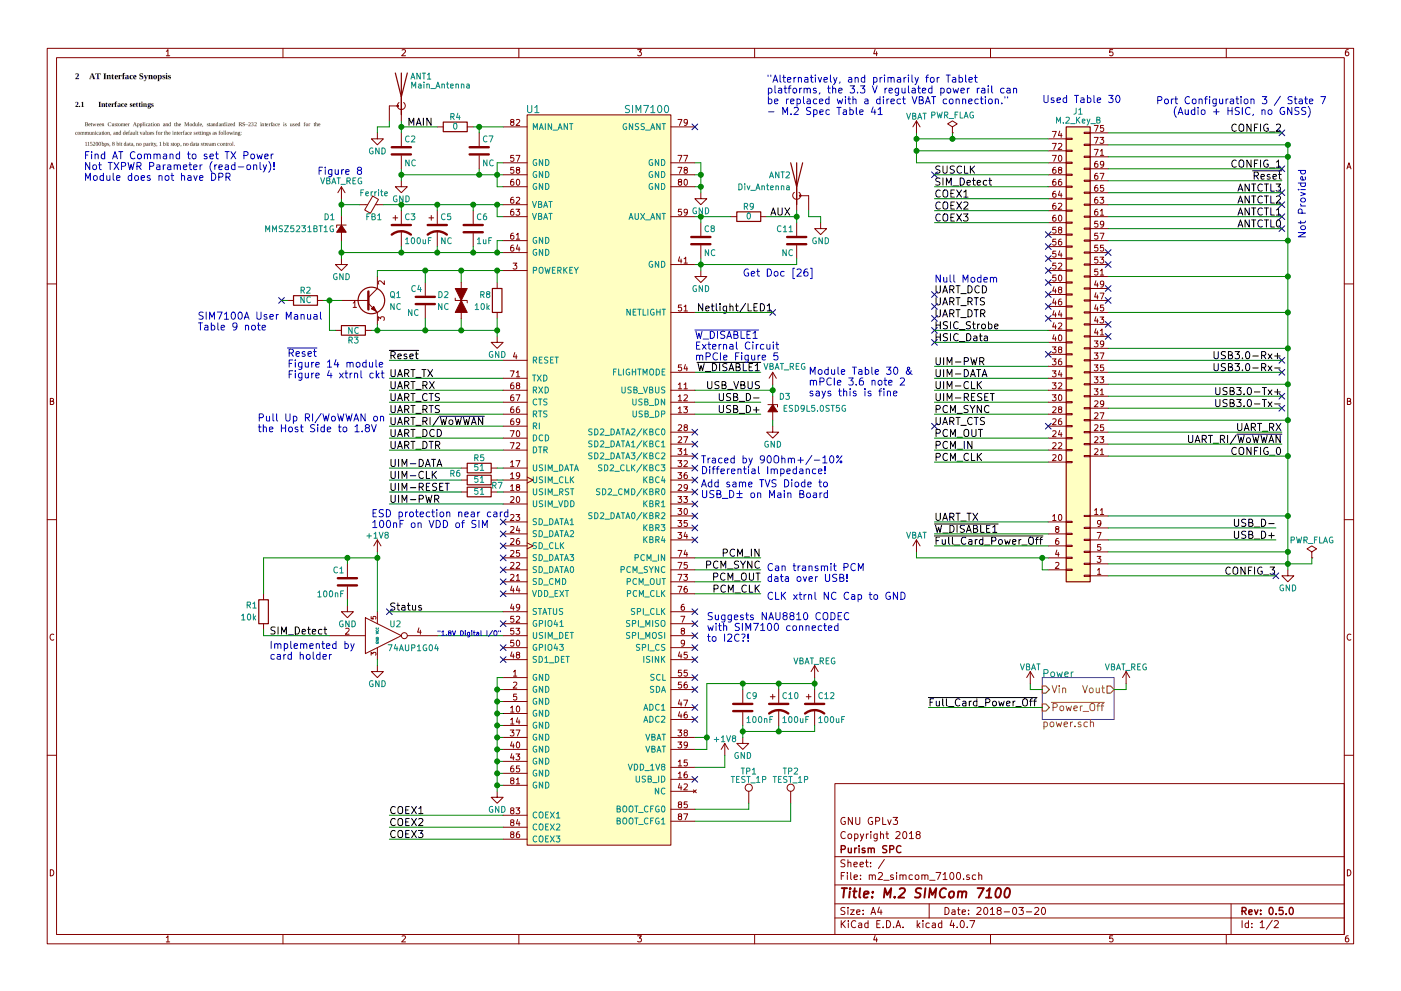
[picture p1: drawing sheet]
EESchema Schematic File Version 2
LIBS:power
LIBS:device
LIBS:switches
LIBS:relays
LIBS:motors
LIBS:transistors
LIBS:conn
LIBS:linear
LIBS:regul
LIBS:74xx
LIBS:cmos4000
LIBS:adc-dac
LIBS:memory
LIBS:xilinx
LIBS:microcontrollers
LIBS:dsp
LIBS:microchip
LIBS:analog_switches
LIBS:motorola
LIBS:texas
LIBS:intel
LIBS:audio
LIBS:interface
LIBS:digital-audio
LIBS:philips
LIBS:display
LIBS:cypress
LIBS:siliconi
LIBS:opto
LIBS:atmel
LIBS:contrib
LIBS:valves
LIBS:m2_simcom_7100
LIBS:m2_simcom_7100-cache
EELAYER 25 0
EELAYER END
$Descr A4 11693 8268
encoding utf-8
Sheet 1 2
Title "M.2 SIMCom 7100"
Date "2018-03-20"
Rev "0.5.0"
Comp "Purism SPC"
Comment1 "Copyright 2018"
Comment2 "GNU GPLv3"
Comment3 ""
Comment4 ""
$EndDescr
$Comp
L M.2_Key_B J1
U 1 1
P 9050 3000
F 0 "J1" H 9100 925 50  0000 C CNN
F 1 "M.2_Key_B" H 9100 1000 50  0000 C CNN
F 2 "m2_simcom_7100:M.2_Key_B_Gold_Fingers" H 9050 3000 50  0001 C CNN
F 3 "" H 9050 3000 50  0001 C CNN
	1    9050 3000
	-1   0    0    1   
$EndComp
$Comp
L GND #PWR01
U 1 1
P 10750 4750
F 0 "#PWR01" H 10750 4500 50  0001 C CNN
F 1 "GND" H 10750 4600 50  0000 C CNN
F 2 "" H 10750 4750 50  0001 C CNN
F 3 "" H 10750 4750 50  0001 C CNN
	1    10750 4750
	1    0    0    -1  
$EndComp
Text Label 7800 1450 0    60   ~ 0
SUSCLK
Text Label 7800 1550 0    60   ~ 0
SIM_Detect
Text Label 7800 1650 0    60   ~ 0
COEX1
Text Label 7800 1750 0    60   ~ 0
COEX2
Text Label 7800 1850 0    60   ~ 0
COEX3
NoConn ~ 8750 1950
NoConn ~ 8750 2050
Text Label 7800 2750 0    60   ~ 0
HSIC_Strobe
Text Label 7800 2850 0    60   ~ 0
HSIC_Data
Text Label 7800 3050 0    60   ~ 0
UIM-PWR
Text Label 7800 3150 0    60   ~ 0
UIM-DATA
Text Label 7800 3250 0    60   ~ 0
UIM-CLK
Text Label 7800 3350 0    60   ~ 0
UIM-RESET
Text Label 7800 3450 0    60   ~ 0
PCM_SYNC
Text Label 7800 3650 0    60   ~ 0
PCM_OUT
Text Label 7800 3750 0    60   ~ 0
PCM_IN
Text Label 7800 3850 0    60   ~ 0
PCM_CLK
Text Label 7800 4450 0    60   ~ 0
~W_DISABLE1
Text Label 7800 4550 0    60   ~ 0
~Full_Card_Power_Off
Text Label 10700 1400 2    60   ~ 0
CONFIG_1
Text Label 10700 1500 2    60   ~ 0
~Reset
Text Label 10700 1100 2    60   ~ 0
CONFIG_2
Text Label 10700 1800 2    60   ~ 0
ANTCTL1
Text Label 10700 1700 2    60   ~ 0
ANTCTL2
Text Label 10700 1600 2    60   ~ 0
ANTCTL3
Text Label 10700 3000 2    60   ~ 0
USB3.0-Rx+
Text Label 10700 3100 2    60   ~ 0
USB3.0-Rx-
Text Label 10700 3300 2    60   ~ 0
USB3.0-Tx+
Text Label 10700 3400 2    60   ~ 0
USB3.0-Tx-
Text Label 10700 3800 2    60   ~ 0
CONFIG_0
Text Label 10650 4400 2    60   ~ 0
USB_D-
Text Label 10650 4500 2    60   ~ 0
USB_D+
Text Label 10650 4800 2    60   ~ 0
CONFIG_3
Text Notes 8700 850  0    60   ~ 0
Used Table 30
$Comp
L PWR_FLAG #FLG02
U 1 1
P 7950 1100
F 0 "#FLG02" H 7950 1175 50  0001 C CNN
F 1 "PWR_FLAG" H 7950 1250 50  0000 C CNN
F 2 "" H 7950 1100 50  0001 C CNN
F 3 "" H 7950 1100 50  0001 C CNN
	1    7950 1100
	1    0    0    -1  
$EndComp
$Comp
L PWR_FLAG #FLG03
U 1 1
P 10950 4650
F 0 "#FLG03" H 10950 4725 50  0001 C CNN
F 1 "PWR_FLAG" H 10950 4800 50  0000 C CNN
F 2 "" H 10950 4650 50  0001 C CNN
F 3 "" H 10950 4650 50  0001 C CNN
	1    10950 4650
	1    0    0    -1  
$EndComp
$Comp
L SIM7100 U1
U 1 1
P 5000 4000
F 0 "U1" H 4450 7100 60  0000 C CNN
F 1 "SIM7100" H 5400 7100 60  0000 C CNN
F 2 "m2_simcom_7100:SIMCom_7100" H 4850 6050 60  0001 C CNN
F 3 "" H 4850 6050 60  0001 C CNN
	1    5000 4000
	1    0    0    -1  
$EndComp
$Comp
L Antenna_Shield ANT1
U 1 1
P 3350 800
F 0 "ANT1" H 3275 975 50  0000 R CNN
F 1 "Main_Antenna" H 3275 900 50  0000 R CNN
F 2 "m2_simcom_7100:MHF4_20449-001E" H 3350 900 50  0001 C CNN
F 3 "https://www.mouser.com/ds/2/398/RECE.20449.001E.01-27117.pdf" H 3350 900 50  0001 C CNN
	1    3350 800 
	-1   0    0    -1  
$EndComp
$Comp
L GND #PWR04
U 1 1
P 3150 1100
F 0 "#PWR04" H 3150 850 50  0001 C CNN
F 1 "GND" H 3150 950 50  0000 C CNN
F 2 "" H 3150 1100 50  0001 C CNN
F 3 "" H 3150 1100 50  0001 C CNN
	1    3150 1100
	1    0    0    -1  
$EndComp
$Comp
L C C2
U 1 1
P 3350 1250
F 0 "C2" H 3375 1350 50  0000 L CNN
F 1 "NC" H 3375 1150 50  0000 L CNN
F 2 "Capacitors_SMD:C_0603" H 3388 1100 50  0001 C CNN
F 3 "" H 3350 1250 50  0001 C CNN
	1    3350 1250
	1    0    0    -1  
$EndComp
$Comp
L C C7
U 1 1
P 4000 1250
F 0 "C7" H 4025 1350 50  0000 L CNN
F 1 "NC" H 4025 1150 50  0000 L CNN
F 2 "Capacitors_SMD:C_0603" H 4038 1100 50  0001 C CNN
F 3 "" H 4000 1250 50  0001 C CNN
	1    4000 1250
	1    0    0    -1  
$EndComp
$Comp
L R R4
U 1 1
P 3800 1050
F 0 "R4" V 3880 1050 50  0000 C CNN
F 1 "0" V 3800 1050 50  0000 C CNN
F 2 "Resistors_SMD:R_0603" V 3730 1050 50  0001 C CNN
F 3 "" H 3800 1050 50  0001 C CNN
	1    3800 1050
	0    -1   -1   0   
$EndComp
$Comp
L CP1 C5
U 1 1
P 3650 1900
F 0 "C5" H 3675 2000 50  0000 L CNN
F 1 "NC" H 3675 1800 50  0000 L CNN
F 2 "m2_simcom_7100:CP_Tantalum_Case-B_EIA-3528-21_Reflow" H 3650 1900 50  0001 C CNN
F 3 "https://www.vishay.com/docs/40180/tmcu.pdf" H 3650 1900 50  0001 C CNN
	1    3650 1900
	1    0    0    -1  
$EndComp
$Comp
L C C6
U 1 1
P 3950 1900
F 0 "C6" H 3975 2000 50  0000 L CNN
F 1 "1uF" H 3975 1800 50  0000 L CNN
F 2 "Capacitors_SMD:C_0603" H 3988 1750 50  0001 C CNN
F 3 "" H 3950 1900 50  0001 C CNN
	1    3950 1900
	1    0    0    -1  
$EndComp
$Comp
L C C8
U 1 1
P 5850 2000
F 0 "C8" H 5875 2100 50  0000 L CNN
F 1 "NC" H 5875 1900 50  0000 L CNN
F 2 "Capacitors_SMD:C_0603" H 5888 1850 50  0001 C CNN
F 3 "" H 5850 2000 50  0001 C CNN
	1    5850 2000
	1    0    0    -1  
$EndComp
$Comp
L R R9
U 1 1
P 6250 1800
F 0 "R9" V 6330 1800 50  0000 C CNN
F 1 "0" V 6250 1800 50  0000 C CNN
F 2 "Resistors_SMD:R_0603" V 6180 1800 50  0001 C CNN
F 3 "" H 6250 1800 50  0001 C CNN
	1    6250 1800
	0    -1   -1   0   
$EndComp
$Comp
L C C11
U 1 1
P 6650 2000
F 0 "C11" H 6675 2100 50  0000 L CNN
F 1 "NC" H 6675 1900 50  0000 L CNN
F 2 "Capacitors_SMD:C_0603" H 6688 1850 50  0001 C CNN
F 3 "" H 6650 2000 50  0001 C CNN
	1    6650 2000
	-1   0    0    -1  
$EndComp
$Comp
L Antenna_Shield ANT2
U 1 1
P 6650 1550
F 0 "ANT2" H 6600 1650 50  0000 R CNN
F 1 "Div_Antenna" H 6600 1550 50  0000 R CNN
F 2 "m2_simcom_7100:MHF4_20449-001E" H 6650 1650 50  0001 C CNN
F 3 "https://www.mouser.com/ds/2/398/RECE.20449.001E.01-27117.pdf" H 6650 1650 50  0001 C CNN
	1    6650 1550
	1    0    0    -1  
$EndComp
$Comp
L GND #PWR05
U 1 1
P 6850 1850
F 0 "#PWR05" H 6850 1600 50  0001 C CNN
F 1 "GND" H 6850 1700 50  0000 C CNN
F 2 "" H 6850 1850 50  0001 C CNN
F 3 "" H 6850 1850 50  0001 C CNN
	1    6850 1850
	1    0    0    -1  
$EndComp
$Comp
L CP1 C12
U 1 1
P 6800 5900
F 0 "C12" H 6825 6000 50  0000 L CNN
F 1 "100uF" H 6825 5800 50  0000 L CNN
F 2 "m2_simcom_7100:CP_Tantalum_Case-B_EIA-3528-21_Reflow" H 6800 5900 50  0001 C CNN
F 3 "https://www.vishay.com/docs/40180/tmcu.pdf" H 6800 5900 50  0001 C CNN
	1    6800 5900
	1    0    0    -1  
$EndComp
$Comp
L C C9
U 1 1
P 6200 5900
F 0 "C9" H 6225 6000 50  0000 L CNN
F 1 "100nF" H 6225 5800 50  0000 L CNN
F 2 "Capacitors_SMD:C_0603" H 6238 5750 50  0001 C CNN
F 3 "" H 6200 5900 50  0001 C CNN
	1    6200 5900
	1    0    0    -1  
$EndComp
$Comp
L GND #PWR06
U 1 1
P 6200 6150
F 0 "#PWR06" H 6200 5900 50  0001 C CNN
F 1 "GND" H 6200 6000 50  0000 C CNN
F 2 "" H 6200 6150 50  0001 C CNN
F 3 "" H 6200 6150 50  0001 C CNN
	1    6200 6150
	1    0    0    -1  
$EndComp
$Comp
L GND #PWR07
U 1 1
P 4150 6600
F 0 "#PWR07" H 4150 6350 50  0001 C CNN
F 1 "GND" H 4150 6450 50  0000 C CNN
F 2 "" H 4150 6600 50  0001 C CNN
F 3 "" H 4150 6600 50  0001 C CNN
	1    4150 6600
	1    0    0    -1  
$EndComp
Text Label 10700 1900 2    60   ~ 0
ANTCTL0
NoConn ~ 9250 2100
NoConn ~ 9250 2200
NoConn ~ 9250 2400
NoConn ~ 9250 2500
NoConn ~ 9250 2700
NoConn ~ 9250 2800
Text Notes 9650 950  0    60   ~ 0
Port Configuration 3 / State 7\n   (Audio + HSIC, no GNSS)
NoConn ~ 8750 2950
NoConn ~ 10650 4800
Text Label 6350 4950 2    60   ~ 0
PCM_CLK
Text Label 6350 4650 2    60   ~ 0
PCM_IN
Text Label 6350 4850 2    60   ~ 0
PCM_OUT
Text Label 6350 4750 2    60   ~ 0
PCM_SYNC
NoConn ~ 5800 3600
NoConn ~ 5800 3700
NoConn ~ 5800 3800
NoConn ~ 5800 3900
NoConn ~ 5800 4000
NoConn ~ 5800 4100
NoConn ~ 5800 4200
NoConn ~ 5800 4300
NoConn ~ 5800 4400
NoConn ~ 5800 4500
Text Label 6350 3350 2    60   ~ 0
USB_D-
Text Label 6350 3450 2    60   ~ 0
USB_D+
Text Label 3250 4200 0    60   ~ 0
UIM-PWR
Text Label 3250 3900 0    60   ~ 0
UIM-DATA
Text Label 3250 4000 0    60   ~ 0
UIM-CLK
Text Label 3250 4100 0    60   ~ 0
UIM-RESET
Text Notes 3100 4400 0    60   ~ 0
ESD protection near card\n100nF on VDD of SIM
NoConn ~ 5800 5100
NoConn ~ 5800 5200
NoConn ~ 5800 5300
NoConn ~ 5800 5400
NoConn ~ 5800 5500
NoConn ~ 5800 5650
NoConn ~ 5800 5750
NoConn ~ 5800 5900
NoConn ~ 5800 6000
NoConn ~ 5800 6500
NoConn ~ 4200 4350
NoConn ~ 4200 4450
NoConn ~ 4200 4550
NoConn ~ 4200 4650
NoConn ~ 4200 4750
NoConn ~ 4200 4850
NoConn ~ 4200 4950
NoConn ~ 4200 5200
NoConn ~ 4200 5400
NoConn ~ 4200 5500
Text Label 2250 5300 0    60   ~ 0
SIM_Detect
Text Label 3250 6800 0    60   ~ 0
COEX1
Text Label 3250 6900 0    60   ~ 0
COEX2
Text Label 3250 7000 0    60   ~ 0
COEX3
NoConn ~ 7800 1450
NoConn ~ 10700 1600
NoConn ~ 10700 1700
NoConn ~ 10700 1800
NoConn ~ 10700 1900
Text Notes 10900 1400 3    60   ~ 0
Not Provided
Text Label 3250 3000 0    60   ~ 0
~Reset
Text Label 3250 3250 0    60   ~ 0
UART_RX
Text Label 3250 3150 0    60   ~ 0
UART_TX
Text Label 3250 3350 0    60   ~ 0
UART_CTS
Text Label 3250 3450 0    60   ~ 0
UART_RTS
Text Label 3250 3550 0    60   ~ 0
UART_RI/~WoWWAN
Text Label 3250 3650 0    60   ~ 0
UART_DCD
Text Label 3250 3750 0    60   ~ 0
UART_DTR
NoConn ~ 10700 3000
NoConn ~ 10700 3100
NoConn ~ 10700 3300
NoConn ~ 10700 3400
Text Label 3250 5100 0    60   ~ 0
Status
Text Label 6350 3100 2    60   ~ 0
~W_DISABLE1
$Comp
L Q_NPN_BCE Q1
U 1 1
P 3050 2500
F 0 "Q1" H 3250 2550 50  0000 L CNN
F 1 "NC" H 3250 2450 50  0000 L CNN
F 2 "TO_SOT_Packages_SMD:SOT-23" H 3250 2600 50  0001 C CNN
F 3 "" H 3050 2500 50  0001 C CNN
	1    3050 2500
	1    0    0    -1  
$EndComp
$Comp
L R R3
U 1 1
P 2950 2750
F 0 "R3" V 3030 2750 50  0000 C CNN
F 1 "NC" V 2950 2750 50  0000 C CNN
F 2 "Resistors_SMD:R_0603" V 2880 2750 50  0001 C CNN
F 3 "" H 2950 2750 50  0001 C CNN
	1    2950 2750
	0    1    1    0   
$EndComp
$Comp
L R R2
U 1 1
P 2550 2500
F 0 "R2" V 2630 2500 50  0000 C CNN
F 1 "NC" V 2550 2500 50  0000 C CNN
F 2 "Resistors_SMD:R_0603" V 2480 2500 50  0001 C CNN
F 3 "" H 2550 2500 50  0001 C CNN
	1    2550 2500
	0    -1   -1   0   
$EndComp
$Comp
L GND #PWR08
U 1 1
P 4150 2800
F 0 "#PWR08" H 4150 2550 50  0001 C CNN
F 1 "GND" H 4150 2650 50  0000 C CNN
F 2 "" H 4150 2800 50  0001 C CNN
F 3 "" H 4150 2800 50  0001 C CNN
	1    4150 2800
	1    0    0    -1  
$EndComp
$Comp
L C C4
U 1 1
P 3550 2500
F 0 "C4" H 3575 2600 50  0000 L CNN
F 1 "NC" H 3600 2400 50  0000 L CNN
F 2 "Capacitors_SMD:C_0603" H 3588 2350 50  0001 C CNN
F 3 "" H 3550 2500 50  0001 C CNN
	1    3550 2500
	-1   0    0    -1  
$EndComp
NoConn ~ 3250 5100
Text Label 6350 3250 2    60   ~ 0
USB_VBUS
Text Notes 5850 3950 0    60   ~ 0
Traced by 90Ohm+/-10%\nDifferential Impedance!
$Comp
L R R7
U 1 1
P 4000 4100
F 0 "R7" V 4050 3950 50  0000 C CNN
F 1 "51" V 4000 4100 50  0000 C CNN
F 2 "Resistors_SMD:R_0603" V 3930 4100 50  0001 C CNN
F 3 "" H 4000 4100 50  0001 C CNN
	1    4000 4100
	0    -1   -1   0   
$EndComp
$Comp
L R R6
U 1 1
P 4000 4000
F 0 "R6" V 4050 4200 50  0000 C CNN
F 1 "51" V 4000 4000 50  0000 C CNN
F 2 "Resistors_SMD:R_0603" V 3930 4000 50  0001 C CNN
F 3 "" H 4000 4000 50  0001 C CNN
	1    4000 4000
	0    -1   -1   0   
$EndComp
$Comp
L R R5
U 1 1
P 4000 3900
F 0 "R5" V 4080 3900 50  0000 C CNN
F 1 "51" V 4000 3900 50  0000 C CNN
F 2 "Resistors_SMD:R_0603" V 3930 3900 50  0001 C CNN
F 3 "" H 4000 3900 50  0001 C CNN
	1    4000 3900
	0    -1   -1   0   
$EndComp
$Comp
L TEST_1P TP1
U 1 1
P 6250 6700
F 0 "TP1" H 6250 6970 50  0000 C CNN
F 1 "TEST_1P" H 6250 6900 50  0000 C CNN
F 2 "Measurement_Points:Measurement_Point_Round-SMD-Pad_Small" H 6450 6700 50  0001 C CNN
F 3 "" H 6450 6700 50  0001 C CNN
	1    6250 6700
	1    0    0    -1  
$EndComp
$Comp
L TEST_1P TP2
U 1 1
P 6600 6700
F 0 "TP2" H 6600 6970 50  0000 C CNN
F 1 "TEST_1P" H 6600 6900 50  0000 C CNN
F 2 "Measurement_Points:Measurement_Point_Round-SMD-Pad_Small" H 6800 6700 50  0001 C CNN
F 3 "" H 6800 6700 50  0001 C CNN
	1    6600 6700
	1    0    0    -1  
$EndComp
NoConn ~ 7800 2850
NoConn ~ 7800 2750
NoConn ~ 8750 2150
NoConn ~ 8750 2250
NoConn ~ 8750 2350
Text Label 10700 3600 2    60   ~ 0
UART_RX
Text Label 7800 4350 0    60   ~ 0
UART_TX
Text Label 7800 3550 0    60   ~ 0
UART_CTS
NoConn ~ 10700 1100
NoConn ~ 10700 1400
Text Notes 700  1500 0    60   ~ 0
Find AT Command to set TX Power\nNot TXPWR Parameter (read-only)!\nModule does not have DPR
Text Label 10700 3700 2    60   ~ 0
UART_RI/~WoWWAN
Text Notes 7800 2350 0    60   ~ 0
Null Modem
Text Notes 2150 3600 0    60   ~ 0
Pull Up RI/WoWWAN on\nthe Host Side to 1.8V
$Comp
L D_Zener_Small_ALT D3
U 1 1
P 6450 3400
F 0 "D3" V 6350 3500 50  0000 C CNN
F 1 "ESD9L5.0ST5G" V 6450 3750 50  0000 C CNN
F 2 "m2_simcom_7100:D_SOD-923" V 6450 3400 50  0001 C CNN
F 3 "" V 6450 3400 50  0001 C CNN
	1    6450 3400
	0    1    1    0   
$EndComp
$Comp
L GND #PWR09
U 1 1
P 6450 3550
F 0 "#PWR09" H 6450 3300 50  0001 C CNN
F 1 "GND" H 6450 3400 50  0000 C CNN
F 2 "" H 6450 3550 50  0001 C CNN
F 3 "" H 6450 3550 50  0001 C CNN
	1    6450 3550
	1    0    0    -1  
$EndComp
$Comp
L GND #PWR010
U 1 1
P 5850 1600
F 0 "#PWR010" H 5850 1350 50  0001 C CNN
F 1 "GND" H 5850 1450 50  0000 C CNN
F 2 "" H 5850 1600 50  0001 C CNN
F 3 "" H 5850 1600 50  0001 C CNN
	1    5850 1600
	1    0    0    -1  
$EndComp
NoConn ~ 5800 1050
Text Notes 5850 4150 0    60   ~ 0
Add same TVS Diode to\nUSB_D± on Main Board
Text Notes 2250 5500 0    60   ~ 0
Implemented by\ncard holder
Text Label 6450 2600 2    60   ~ 0
Netlight/LED1
NoConn ~ 6450 2600
Text Notes 5800 3000 0    60   ~ 0
~W_DISABLE1\nExternal Circuit\nmPCIe Figure 5
Text Notes 6400 4850 0    60   ~ 0
Can transmit PCM\ndata over USB!
Text Notes 5900 5350 0    60   ~ 0
Suggests NAU8810 CODEC\nwith SIM7100 connected\nto I2C?!
Text Notes 6400 5000 0    60   ~ 0
CLK xtrnl NC Cap to GND
$Sheet
S 8700 5650 600  350 
U 5AC30156
F0 "Power" 60
F1 "power.sch" 60
F2 "~Power_Off" I L 8700 5900 60 
F3 "Vin" I L 8700 5750 60 
F4 "Vout" O R 9300 5750 60 
$EndSheet
$Comp
L GND #PWR011
U 1 1
P 2850 2150
F 0 "#PWR011" H 2850 1900 50  0001 C CNN
F 1 "GND" H 2850 2000 50  0000 C CNN
F 2 "" H 2850 2150 50  0001 C CNN
F 3 "" H 2850 2150 50  0001 C CNN
	1    2850 2150
	1    0    0    -1  
$EndComp
$Comp
L GND #PWR012
U 1 1
P 5850 2250
F 0 "#PWR012" H 5850 2000 50  0001 C CNN
F 1 "GND" H 5850 2100 50  0000 C CNN
F 2 "" H 5850 2250 50  0001 C CNN
F 3 "" H 5850 2250 50  0001 C CNN
	1    5850 2250
	1    0    0    -1  
$EndComp
$Comp
L GND #PWR013
U 1 1
P 3350 1500
F 0 "#PWR013" H 3350 1250 50  0001 C CNN
F 1 "GND" H 3350 1350 50  0000 C CNN
F 2 "" H 3350 1500 50  0001 C CNN
F 3 "" H 3350 1500 50  0001 C CNN
	1    3350 1500
	1    0    0    -1  
$EndComp
Text Notes 6750 3300 0    60   ~ 0
Module Table 30 &\nmPCIe 3.6 note 2\nsays this is fine
Text Notes 2400 3150 0    60   ~ 0
~Reset\nFigure 14 module\nFigure 4 xtrnl ckt
Text Notes 6200 2300 0    60   ~ 0
Get Doc [26]
NoConn ~ 2350 2500
$Comp
L R R8
U 1 1
P 4150 2500
F 0 "R8" H 4250 2550 50  0000 C CNN
F 1 "10k" H 4275 2450 50  0000 C CNN
F 2 "Resistors_SMD:R_0603" V 4080 2500 50  0001 C CNN
F 3 "" H 4150 2500 50  0001 C CNN
	1    4150 2500
	-1   0    0    -1  
$EndComp
Text Notes 1650 2750 0    60   ~ 0
SIM7100A User Manual\nTable 9 note
Text Label 7750 5900 0    60   ~ 0
~Full_Card_Power_Off
Wire Wire Line
	7650 1150 8750 1150
Wire Wire Line
	7650 1100 7650 1350
Wire Wire Line
	7650 1250 8750 1250
Connection ~ 7650 1150
Wire Wire Line
	7650 1350 8750 1350
Connection ~ 7650 1250
Wire Wire Line
	10750 1300 9250 1300
Wire Wire Line
	9250 1200 10750 1200
Wire Wire Line
	7650 4650 8750 4650
Wire Wire Line
	8700 4650 8700 4750
Wire Wire Line
	7650 4650 7650 4600
Wire Wire Line
	8700 4750 8750 4750
Wire Wire Line
	8750 1450 7800 1450
Wire Wire Line
	8750 1550 7800 1550
Wire Wire Line
	8750 1650 7800 1650
Wire Wire Line
	8750 1750 7800 1750
Wire Wire Line
	8750 1850 7800 1850
Wire Wire Line
	8750 2750 7800 2750
Wire Wire Line
	8750 2850 7800 2850
Wire Wire Line
	8750 3050 7800 3050
Wire Wire Line
	8750 3150 7800 3150
Wire Wire Line
	8750 3250 7800 3250
Wire Wire Line
	8750 3350 7800 3350
Wire Wire Line
	8750 3450 7800 3450
Wire Wire Line
	8750 3650 7800 3650
Wire Wire Line
	8750 3750 7800 3750
Wire Wire Line
	8750 3850 7800 3850
Wire Wire Line
	8750 4350 7800 4350
Wire Wire Line
	8750 4450 7800 4450
Wire Wire Line
	8750 4550 7800 4550
Wire Wire Line
	10750 2000 9250 2000
Wire Wire Line
	10750 2300 9250 2300
Connection ~ 10750 1300
Connection ~ 10750 2000
Wire Wire Line
	10750 2600 9250 2600
Connection ~ 10750 2300
Wire Wire Line
	10750 2900 9250 2900
Connection ~ 10750 2600
Wire Wire Line
	10750 3200 9250 3200
Connection ~ 10750 2900
Wire Wire Line
	10750 3500 9250 3500
Connection ~ 10750 3200
Wire Wire Line
	9250 1500 10700 1500
Wire Wire Line
	9250 1600 10700 1600
Wire Wire Line
	9250 1700 10700 1700
Wire Wire Line
	9250 1800 10700 1800
Wire Wire Line
	9250 1900 10700 1900
Wire Wire Line
	9250 3000 10700 3000
Wire Wire Line
	9250 3100 10700 3100
Wire Wire Line
	9250 3300 10700 3300
Wire Wire Line
	9250 3400 10700 3400
Wire Wire Line
	9250 3600 10700 3600
Wire Wire Line
	9250 3700 10700 3700
Wire Wire Line
	10750 3800 9250 3800
Wire Wire Line
	10650 4500 9250 4500
Wire Wire Line
	9250 4400 10650 4400
Wire Wire Line
	10750 4300 9250 4300
Connection ~ 10750 3500
Wire Wire Line
	10750 4600 9250 4600
Connection ~ 10750 4300
Wire Wire Line
	9250 4700 10950 4700
Connection ~ 10750 4600
Wire Wire Line
	9250 4800 10650 4800
Connection ~ 10750 4700
Connection ~ 8700 4650
Wire Wire Line
	7950 1100 7950 1150
Connection ~ 7950 1150
Wire Wire Line
	10950 4700 10950 4650
Wire Wire Line
	3950 1050 4200 1050
Wire Wire Line
	3350 1000 3350 1100
Wire Wire Line
	3350 1450 4200 1450
Wire Wire Line
	3350 1400 3350 1500
Connection ~ 3350 1050
Wire Wire Line
	4200 1350 4150 1350
Wire Wire Line
	4150 1350 4150 1550
Connection ~ 4150 1450
Wire Wire Line
	4150 1550 4200 1550
Wire Wire Line
	4000 1400 4000 1450
Connection ~ 4000 1450
Wire Wire Line
	4000 1100 4000 1050
Connection ~ 4000 1050
Wire Wire Line
	3150 1100 3150 1050
Wire Wire Line
	3150 1050 3250 1050
Wire Wire Line
	3250 1050 3250 1000
Wire Wire Line
	3650 1050 3350 1050
Wire Wire Line
	2850 1650 2850 1800
Wire Wire Line
	3650 1700 3650 1750
Connection ~ 3650 1700
Wire Wire Line
	3950 1700 3950 1750
Connection ~ 3950 1700
Wire Wire Line
	4200 1800 4150 1800
Wire Wire Line
	4150 1800 4150 1700
Connection ~ 4150 1700
Wire Wire Line
	2850 2100 4200 2100
Wire Wire Line
	2850 2000 2850 2150
Wire Wire Line
	3650 2050 3650 2100
Connection ~ 3650 2100
Wire Wire Line
	3950 2050 3950 2100
Connection ~ 3950 2100
Wire Wire Line
	4200 2000 4150 2000
Wire Wire Line
	4150 2000 4150 2100
Connection ~ 4150 2100
Wire Wire Line
	2350 2500 2400 2500
Wire Wire Line
	5800 1350 5850 1350
Wire Wire Line
	5850 1550 5800 1550
Wire Wire Line
	5800 2200 6650 2200
Wire Wire Line
	5850 2150 5850 2250
Wire Wire Line
	5800 1800 6100 1800
Wire Wire Line
	5850 1800 5850 1850
Connection ~ 5850 1800
Wire Wire Line
	6400 1800 6650 1800
Wire Wire Line
	6650 1750 6650 1850
Wire Wire Line
	6650 2200 6650 2150
Connection ~ 5850 2200
Connection ~ 6650 1800
Wire Wire Line
	6850 1850 6850 1800
Wire Wire Line
	6850 1800 6750 1800
Wire Wire Line
	6750 1800 6750 1750
Wire Wire Line
	5900 6250 5800 6250
Wire Wire Line
	5900 5700 6800 5700
Wire Wire Line
	6200 6050 6200 6150
Wire Wire Line
	6800 6100 6800 6050
Wire Wire Line
	6200 6100 6800 6100
Connection ~ 6200 6100
Wire Wire Line
	6500 6050 6500 6100
Connection ~ 6500 6100
Wire Wire Line
	6200 5750 6200 5700
Connection ~ 6200 5700
Wire Wire Line
	6500 5750 6500 5700
Connection ~ 6500 5700
Wire Wire Line
	6800 5650 6800 5750
Wire Wire Line
	5800 6150 5900 6150
Wire Wire Line
	5900 5700 5900 6250
Wire Wire Line
	4200 5650 4150 5650
Wire Wire Line
	4150 5650 4150 6600
Wire Wire Line
	4150 6550 4200 6550
Wire Wire Line
	4200 5750 4150 5750
Connection ~ 4150 5750
Wire Wire Line
	4200 5850 4150 5850
Connection ~ 4150 5850
Wire Wire Line
	4200 5950 4150 5950
Connection ~ 4150 5950
Wire Wire Line
	4200 6050 4150 6050
Connection ~ 4150 6050
Wire Wire Line
	4200 6150 4150 6150
Connection ~ 4150 6150
Wire Wire Line
	4200 6250 4150 6250
Connection ~ 4150 6250
Wire Wire Line
	4200 6350 4150 6350
Connection ~ 4150 6350
Wire Wire Line
	4200 6450 4150 6450
Connection ~ 4150 6450
Connection ~ 4150 6550
Connection ~ 10750 3800
Connection ~ 10750 1200
Wire Wire Line
	5800 4650 6350 4650
Wire Wire Line
	5800 4750 6350 4750
Wire Wire Line
	5800 4850 6350 4850
Wire Wire Line
	5800 4950 6350 4950
Wire Wire Line
	5800 3350 6350 3350
Wire Wire Line
	5800 3450 6350 3450
Wire Wire Line
	4200 3900 4150 3900
Wire Wire Line
	4200 4000 4150 4000
Wire Wire Line
	4200 4100 4150 4100
Wire Wire Line
	4200 4200 3250 4200
Wire Wire Line
	4200 5300 3650 5300
Wire Wire Line
	4200 6800 3250 6800
Wire Wire Line
	4200 6900 3250 6900
Wire Wire Line
	4200 7000 3250 7000
Wire Wire Line
	4200 3000 3250 3000
Wire Wire Line
	4200 3150 3250 3150
Wire Wire Line
	4200 3250 3250 3250
Wire Wire Line
	4200 3350 3250 3350
Wire Wire Line
	4200 3450 3250 3450
Wire Wire Line
	4200 3650 3250 3650
Wire Wire Line
	4200 3750 3250 3750
Wire Wire Line
	6350 3100 5800 3100
Wire Wire Line
	2700 2500 2850 2500
Wire Wire Line
	2800 2750 2750 2750
Wire Wire Line
	2750 2750 2750 2500
Connection ~ 2750 2500
Wire Wire Line
	3100 2750 4150 2750
Connection ~ 3150 2750
Wire Wire Line
	3850 2650 3850 2750
Wire Wire Line
	3550 2650 3550 2750
Connection ~ 3850 2750
Wire Wire Line
	3150 2300 3150 2250
Wire Wire Line
	3150 2250 4200 2250
Wire Wire Line
	3550 2350 3550 2250
Connection ~ 3850 2250
Wire Wire Line
	3850 2350 3850 2250
Connection ~ 4150 2250
Wire Wire Line
	4200 5100 3250 5100
Wire Wire Line
	5800 3250 6450 3250
Wire Wire Line
	3850 4100 3250 4100
Wire Wire Line
	3850 4000 3250 4000
Wire Wire Line
	3850 3900 3250 3900
Connection ~ 5900 6150
Wire Wire Line
	5800 6750 6250 6750
Wire Wire Line
	6250 6750 6250 6700
Wire Wire Line
	5800 6850 6600 6850
Wire Wire Line
	6600 6850 6600 6700
Wire Wire Line
	6450 3200 6450 3300
Wire Wire Line
	9250 1100 10700 1100
Wire Wire Line
	10750 1200 10750 4750
Wire Wire Line
	9250 1400 10700 1400
Wire Wire Line
	4200 3550 3250 3550
Connection ~ 6450 3250
Wire Wire Line
	6450 3550 6450 3500
Wire Wire Line
	5850 1350 5850 1600
Wire Wire Line
	5800 1450 5850 1450
Connection ~ 5850 1450
Connection ~ 5850 1550
Wire Wire Line
	5800 2600 6450 2600
Wire Wire Line
	8700 5750 8600 5750
Wire Wire Line
	8600 5750 8600 5700
Wire Wire Line
	9300 5750 9400 5750
Connection ~ 2850 2100
Connection ~ 4150 2750
Wire Wire Line
	3150 2700 3150 2750
Wire Wire Line
	8700 5900 7750 5900
Connection ~ 3350 1450
Wire Wire Line
	9400 5750 9400 5700
Connection ~ 2850 1700
Connection ~ 6800 5700
Text Notes 6400 950  0    60   ~ 0
"Alternatively, and primarily for Tablet\nplatforms, the 3.3 V regulated power rail can\nbe replaced with a direct VBAT connection."\n- M.2 Spec Table 41
$Comp
L VBAT #PWR014
U 1 1
P 7650 1100
F 0 "#PWR014" H 7650 950 50  0001 C CNN
F 1 "VBAT" H 7650 1240 50  0000 C CNN
F 2 "" H 7650 1100 50  0001 C CNN
F 3 "" H 7650 1100 50  0001 C CNN
	1    7650 1100
	1    0    0    -1  
$EndComp
$Comp
L VBAT #PWR015
U 1 1
P 7650 4600
F 0 "#PWR015" H 7650 4450 50  0001 C CNN
F 1 "VBAT" H 7650 4740 50  0000 C CNN
F 2 "" H 7650 4600 50  0001 C CNN
F 3 "" H 7650 4600 50  0001 C CNN
	1    7650 4600
	1    0    0    -1  
$EndComp
$Comp
L VBAT #PWR016
U 1 1
P 8600 5700
F 0 "#PWR016" H 8600 5550 50  0001 C CNN
F 1 "VBAT" H 8600 5840 50  0000 C CNN
F 2 "" H 8600 5700 50  0001 C CNN
F 3 "" H 8600 5700 50  0001 C CNN
	1    8600 5700
	1    0    0    -1  
$EndComp
$Comp
L VBAT_REG #PWR017
U 1 1
P 9400 5700
F 0 "#PWR017" H 9400 5550 50  0001 C CNN
F 1 "VBAT_REG" H 9400 5840 50  0000 C CNN
F 2 "" H 9400 5700 50  0001 C CNN
F 3 "" H 9400 5700 50  0001 C CNN
	1    9400 5700
	1    0    0    -1  
$EndComp
$Comp
L VBAT_REG #PWR018
U 1 1
P 6800 5650
F 0 "#PWR018" H 6800 5500 50  0001 C CNN
F 1 "VBAT_REG" H 6800 5790 50  0000 C CNN
F 2 "" H 6800 5650 50  0001 C CNN
F 3 "" H 6800 5650 50  0001 C CNN
	1    6800 5650
	1    0    0    -1  
$EndComp
$Comp
L VBAT_REG #PWR019
U 1 1
P 6450 3200
F 0 "#PWR019" H 6450 3050 50  0001 C CNN
F 1 "VBAT_REG" H 6550 3350 50  0000 C CNN
F 2 "" H 6450 3200 50  0001 C CNN
F 3 "" H 6450 3200 50  0001 C CNN
	1    6450 3200
	1    0    0    -1  
$EndComp
$Comp
L VBAT_REG #PWR020
U 1 1
P 2850 1650
F 0 "#PWR020" H 2850 1500 50  0001 C CNN
F 1 "VBAT_REG" H 2850 1800 50  0000 C CNN
F 2 "" H 2850 1650 50  0001 C CNN
F 3 "" H 2850 1650 50  0001 C CNN
	1    2850 1650
	1    0    0    -1  
$EndComp
$Comp
L D_Zener_Small_ALT D1
U 1 1
P 2850 1900
F 0 "D1" V 2750 2000 50  0000 C CNN
F 1 "MMSZ5231BT1G" V 2850 2250 50  0000 C CNN
F 2 "m2_simcom_7100:D_SOD-123" V 2850 1900 50  0001 C CNN
F 3 "" V 2850 1900 50  0001 C CNN
	1    2850 1900
	0    -1   1    0   
$EndComp
$Comp
L Ferrite_Bead_Small FB1
U 1 1
P 3100 1700
F 0 "FB1" V 3200 1650 50  0000 L CNN
F 1 "Ferrite" V 3000 1600 50  0000 L CNN
F 2 "Inductors_SMD:L_0603" V 3030 1700 50  0001 C CNN
F 3 "" H 3100 1700 50  0001 C CNN
	1    3100 1700
	0    1    1    0   
$EndComp
Wire Wire Line
	3000 1700 2850 1700
Wire Wire Line
	3200 1700 4200 1700
Text Notes 2650 1450 0    60   ~ 0
Figure 8
$Comp
L CP1 C10
U 1 1
P 6500 5900
F 0 "C10" H 6525 6000 50  0000 L CNN
F 1 "100uF" H 6525 5800 50  0000 L CNN
F 2 "m2_simcom_7100:CP_Tantalum_Case-B_EIA-3528-21_Reflow" H 6500 5900 50  0001 C CNN
F 3 "https://www.vishay.com/docs/40180/tmcu.pdf" H 6500 5900 50  0001 C CNN
	1    6500 5900
	1    0    0    -1  
$EndComp
$Comp
L CP1 C3
U 1 1
P 3350 1900
F 0 "C3" H 3375 2000 50  0000 L CNN
F 1 "100uF" H 3375 1800 50  0000 L CNN
F 2 "m2_simcom_7100:CP_Tantalum_Case-B_EIA-3528-21_Reflow" H 3350 1900 50  0001 C CNN
F 3 "https://www.vishay.com/docs/40180/tmcu.pdf" H 3350 1900 50  0001 C CNN
	1    3350 1900
	1    0    0    -1  
$EndComp
Wire Wire Line
	3350 1750 3350 1700
Connection ~ 3350 1700
Wire Wire Line
	3350 2050 3350 2100
Connection ~ 3350 2100
Connection ~ 3550 2750
Connection ~ 3550 2250
Wire Wire Line
	4150 2350 4150 2250
Wire Wire Line
	4150 2650 4150 2800
$Comp
L D_TVS_ALT D2
U 1 1
P 3850 2500
F 0 "D2" V 3800 2350 50  0000 C CNN
F 1 "NC" V 3900 2350 50  0000 C CNN
F 2 "m2_simcom_7100:D_0402" H 3850 2500 50  0001 C CNN
F 3 "https://www.semtech.com/uploads/documents/uclamp2511t.pdf" H 3850 2500 50  0001 C CNN
	1    3850 2500
	0    1    1    0   
$EndComp
Text Label 3400 1050 0    60   ~ 0
MAIN
Text Label 6600 1800 2    60   ~ 0
AUX
$Comp
L 74AHC1G14 U2
U 1 1
P 3200 5300
F 0 "U2" H 3300 5400 50  0000 C CNN
F 1 "74AUP1G04" H 3450 5200 50  0000 C CNN
F 2 "" H 3295 5165 50  0001 C CNN
F 3 "https://www.diodes.com/assets/Datasheets/74AUP1G04.pdf" H 3345 5415 50  0001 C CNN
F 4 "Diodes Inc" H 3200 5300 60  0001 C CNN "MFG Name"
F 5 "74AUP1G04FS3-7" H 3200 5300 60  0001 C CNN "MFG Part Num"
F 6 "74AUP1G04FS3-7DICT-ND" H 3200 5300 60  0001 C CNN "Distrib PN"
F 7 "https://www.digikey.com/product-detail/en/diodes-incorporated/74AUP1G04FS3-7/74AUP1G04FS3-7DICT-ND/4949069" H 3200 5300 60  0001 C CNN "Distrib Link"
F 8 "-" H 3200 5300 60  0001 C CNN "Tolerance"
F 9 "https://www.digikey.com/products/en/integrated-circuits-ics/logic-gates-and-inverters/705?quantity=&ColumnSort=1000011&page=1&k=74AUP1G04&pageSize=500" H 3200 5300 60  0001 C CNN "Others"
	1    3200 5300
	1    0    0    -1  
$EndComp
$Comp
L GND #PWR021
U 1 1
P 3150 5550
F 0 "#PWR021" H 3150 5300 50  0001 C CNN
F 1 "GND" H 3150 5400 50  0000 C CNN
F 2 "" H 3150 5550 50  0001 C CNN
F 3 "" H 3150 5550 50  0001 C CNN
	1    3150 5550
	1    0    0    -1  
$EndComp
$Comp
L +1V8 #PWR022
U 1 1
P 6050 6300
F 0 "#PWR022" H 6050 6150 50  0001 C CNN
F 1 "+1V8" H 6050 6440 50  0000 C CNN
F 2 "" H 6050 6300 50  0001 C CNN
F 3 "" H 6050 6300 50  0001 C CNN
	1    6050 6300
	1    0    0    -1  
$EndComp
Wire Wire Line
	5800 6400 6050 6400
Wire Wire Line
	6050 6400 6050 6300
$Comp
L +1V8 #PWR023
U 1 1
P 3150 4600
F 0 "#PWR023" H 3150 4450 50  0001 C CNN
F 1 "+1V8" H 3150 4740 50  0000 C CNN
F 2 "" H 3150 4600 50  0001 C CNN
F 3 "" H 3150 4600 50  0001 C CNN
	1    3150 4600
	1    0    0    -1  
$EndComp
Wire Wire Line
	3150 5550 3150 5500
Wire Wire Line
	3150 4600 3150 5100
Wire Wire Line
	2750 5300 2200 5300
$Comp
L C C1
U 1 1
P 2900 4850
F 0 "C1" H 2925 4950 50  0000 L CNN
F 1 "100nF" H 2925 4750 50  0000 L CNN
F 2 "" H 2938 4700 50  0001 C CNN
F 3 "" H 2900 4850 50  0001 C CNN
	1    2900 4850
	-1   0    0    -1  
$EndComp
$Comp
L GND #PWR024
U 1 1
P 2900 5050
F 0 "#PWR024" H 2900 4800 50  0001 C CNN
F 1 "GND" H 2900 4900 50  0000 C CNN
F 2 "" H 2900 5050 50  0001 C CNN
F 3 "" H 2900 5050 50  0001 C CNN
	1    2900 5050
	1    0    0    -1  
$EndComp
Wire Wire Line
	2900 4700 2900 4650
Wire Wire Line
	2200 4650 3150 4650
Connection ~ 3150 4650
Wire Wire Line
	2900 5050 2900 5000
$Comp
L R R1
U 1 1
P 2200 5100
F 0 "R1" H 2300 5050 50  0000 C CNN
F 1 "10k" H 2325 5150 50  0000 C CNN
F 2 "" V 2130 5100 50  0001 C CNN
F 3 "" H 2200 5100 50  0001 C CNN
	1    2200 5100
	-1   0    0    1   
$EndComp
Wire Wire Line
	2200 4650 2200 4950
Connection ~ 2900 4650
Wire Wire Line
	2200 5300 2200 5250
Text Notes 3650 5300 0    39   ~ 0
"1.8V Digital I/O"
Text Label 7800 2450 0    60   ~ 0
UART_DCD
Text Label 7800 2550 0    60   ~ 0
UART_RTS
Text Label 7800 2650 0    60   ~ 0
UART_DTR
NoConn ~ 7800 2550
NoConn ~ 7800 2650
NoConn ~ 8750 2450
NoConn ~ 8750 2550
NoConn ~ 8750 2650
NoConn ~ 7800 2450
NoConn ~ 7800 3550
NoConn ~ 8750 3550
$EndSCHEMATC
